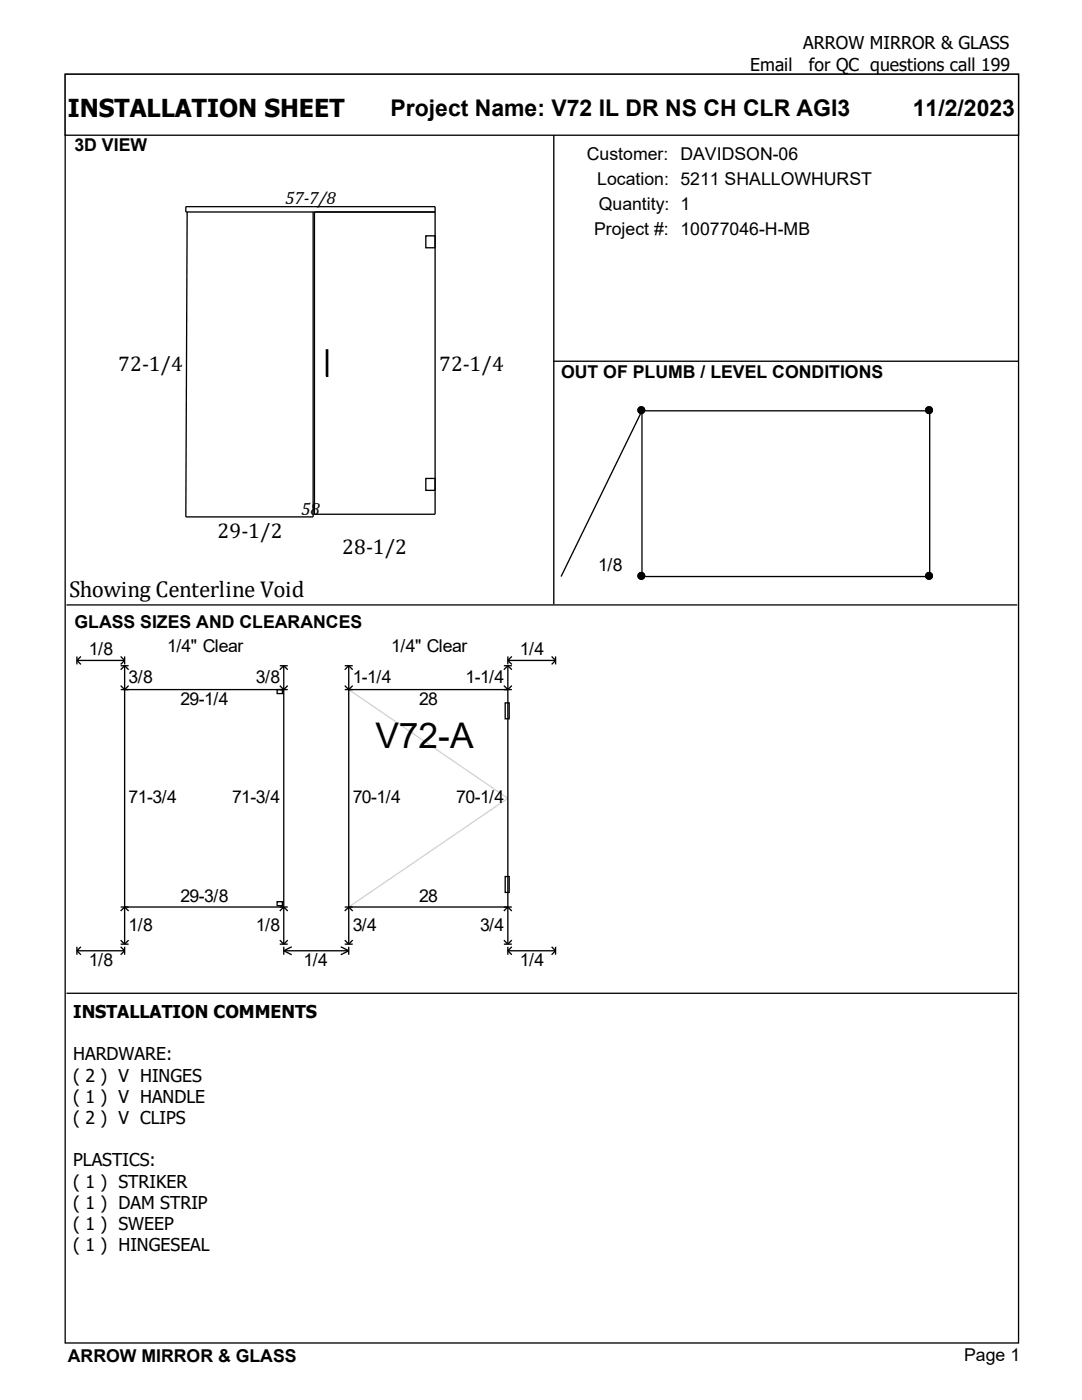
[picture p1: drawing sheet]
<svg xmlns="http://www.w3.org/2000/svg" width="216mm" height="279mm" viewBox="0 0 216 279" stroke-linecap="round" stroke-linejoin="round" font-family="sans-serif">
<g fill="#fff" stroke="#000" stroke-width=".26">
<path d="M13 14.8h190.2v253.2h-190.2z"/>
<path d="M13 14.8h190.2v12.2h-190.2z"/>
</g>
<path d="M13.5 30.7h96.7v89.4h-96.7z" fill="#fff"/>
<path d="M110.5 27v93.6M37.3 42.3l-.2 60.9h25.4v-60.9M62.7 42.3v60.3h24.1v-61.4h-49.7v1.1h49.7M85 47.1h1.8v2.3h-1.8zM65.1 69.8h.3v5.3h-.3zM110.4 72.1h92.8M85 95.5h1.8v2.4h-1.8z" fill="none" stroke="#000" stroke-width=".26"/>
<path d="M110.9 77h91.9v43.1h-91.9z" fill="#fff"/>
<g fill="#000" stroke="#000" stroke-width=".26">
<circle cx="128" cy="81.9" r=".66"/>
<circle cx="128" cy="114.9" r=".66"/>
</g>
<path d="M112 115.1l16.1-33.1v33.1" fill="none" stroke="#000" stroke-width=".26"/>
<path d="M119.4 110.8h4.7v4.3h-4.7z" fill-rule="evenodd" fill="#fff"/>
<g fill="#000" stroke="#000" stroke-width=".26">
<circle cx="128" cy="81.9" r=".66"/>
<circle cx="185.4" cy="81.9" r=".66"/>
<circle cx="128" cy="114.9" r=".66"/>
<circle cx="185.4" cy="114.9" r=".66"/>
</g>
<path d="M128.1 82h57.4v33.1h-57.4M13.3 120.7h189.7" fill="none" stroke="#000" stroke-width=".26"/>
<path d="M14.3 126.8h187.4v68.8h-187.4z" fill="#fff"/>
<g fill="none" stroke="#000" stroke-width=".26">
<path d="M15.3 131v1.6M15.3 131.8l.8 .8M15.3 131.8h9.6M16.1 131l-.8 .8M24.1 131l.8 .8M24.1 137.6h33.3M24.1 132.9h1.6M24.1 136.8l.8 .8 .8-.8M24.9 131v1.6M24.9 132.9v55.5M24.9 131.8l-.8 .8M24.9 132.9l-.8 .8"/>
<path d="M24.9 132.9l.8 .8M55.3 137.6h1.1v.8h-1.1zM55.8 132.9h1.6M55.8 136.8l.8 .8 .8-.8M56.6 132.9v55.5M56.6 132.9l.8 .8M56.6 132.9l-.8 .8M68.8 132.9h1.6M68.8 137.6h33.3M68.8 136.8l.8 .8 .8-.8M69.6 132.9v55.5M69.6 132.9l.8 .8"/>
<path d="M69.6 132.9l-.8 .8M100.5 132.9h1.6M100.5 136.8l.8 .8 .8-.8M101.3 131.8l.8 .8M101.3 132.9l.8 .8M101.3 131.8h9.6M101.3 131v1.6M101.3 132.9v55.5M101.3 132.9l-.8 .8M102.1 131l-.8 .8M110.1 131l.8 .8M110.9 131v1.6"/>
<path d="M110.9 131.8l-.8 .8M100.8 140.3h.8v3.1h-.8zM55.3 180h1.1v.7h-1.1zM100.8 174.9h.8v3.2h-.8zM13.3 198.2h189.7M15.3 189v1.5M15.3 189.7l.8 .8M15.3 189.7h9.6M16.1 189l-.8 .7M24.1 189l.8 .7M24.1 181h33.3M24.1 188.4h1.6"/>
<path d="M24.1 187.6l.8 .8M24.1 181.8l.8-.8 .8 .8M24.9 189v1.5M24.9 189.7l-.8 .8M25.7 187.6l-.8 .8M55.8 188.4h1.6M55.8 187.6l.8 .8M55.8 181.8l.8-.8 .8 .8M56.6 189.7h13M56.6 189v1.5M56.6 189.7l1.6 .8M57.4 187.6l-.8 .8"/>
<path d="M58.2 189l-1.6 .7M68 189l1.6 .7M68.8 181h33.3M68.8 188.4h1.6M68.8 187.6l.8 .8M68.8 181.8l.8-.8 .8 .8M69.6 189v1.5M69.6 189.7l-1.6 .8M70.4 187.6l-.8 .8M100.5 188.4h1.6M100.5 187.6l.8 .8M100.5 181.8l.8-.8 .8 .8"/>
<path d="M101.3 189.7l.8 .8M101.3 189.7h9.6M101.3 189v1.5M102.1 187.6l-.8 .8M102.1 189l-.8 .7M110.1 189l.8 .7M110.9 189v1.5M110.9 189.7l-.8 .8"/>
</g>
<path d="M69.6 137.6l31.7 21.7-31.7 21.7" fill="none" stroke="#d3d3d3" stroke-width=".26"/>
<text font-size="7.1" x="74.9" y="149.3">V72-A</text>
<text font-size="4.9" x="13.5" y="23.3">INSTALLATION SHEET</text>
<g font-size="4.6">
<text x="77.9" y="23.1">Project Name: V72 IL DR NS CH CLR AGI3</text>
<text x="182.1" y="23.1">11/2/2023</text>
<text x="13.8" y="119.2">Showing Centerline Void</text>
</g>
<g font-size="4.2">
<text x="23.6" y="74.1">72-1/4</text>
<text x="87.6" y="74.1">72-1/4</text>
<text x="43.4" y="107.4">29-1/2</text>
<text x="68.3" y="110.6">28-1/2</text>
</g>
<g font-size="3.5">
<text x="160.3" y="9.9">ARROW MIRROR &amp; GLASS</text>
<text x="149.7" y="14.1">Email</text>
<text x="161.4" y="14.1">for QC questions call 199</text>
<text x="14.9" y="30.2">3D VIEW</text>
<text x="117.1" y="31.9">Customer: DAVIDSON-06</text>
<text x="56.9" y="40.6">57-7/8</text>
<text x="119.2" y="36.9">Location: 5211 SHALLOWHURST</text>
<text x="119.5" y="41.9">Quantity: 1</text>
<text x="118.5" y="46.9">Project #: 10077046-H-MB</text>
<text x="112" y="75.3">OUT OF PLUMB / LEVEL CONDITIONS</text>
<text x="60.1" y="102.8">58</text>
<text x="119.4" y="114">1/8</text>
<text x="14.9" y="125.3">GLASS SIZES AND CLEARANCES</text>
<text x="17.7" y="130.7">1/8</text>
<text x="33.3" y="130.2">1/4&quot; Clear</text>
<text x="78.1" y="130.2">1/4&quot; Clear</text>
<text x="103.7" y="130.7">1/4</text>
<text x="25.7" y="136.3">3/8</text>
<text x="51.1" y="136.3">3/8</text>
<text x="70.4" y="136.3">1-1/4</text>
<text x="92.9" y="136.3">1-1/4</text>
<text x="36" y="140.8">29-1/4</text>
<text x="83.6" y="140.8">28</text>
<text x="25.7" y="160.3">71-3/4</text>
<text x="46.3" y="160.3">71-3/4</text>
<text x="70.4" y="160.3">70-1/4</text>
<text x="91" y="160.3">70-1/4</text>
<text x="36" y="179.9">29-3/8</text>
<text x="83.6" y="179.9">28</text>
<text x="25.7" y="185.7">1/8</text>
<text x="51.1" y="185.7">1/8</text>
<text x="70.4" y="185.7">3/4</text>
<text x="95.8" y="185.7">3/4</text>
<text x="17.7" y="192.9">1/8</text>
<text x="60.6" y="192.9">1/4</text>
<text x="103.7" y="192.9">1/4</text>
<text x="14.6" y="203.1">INSTALLATION COMMENTS</text>
<text x="14.6" y="211.6">HARDWARE:</text>
<text x="14.6" y="215.8">( 2 ) V HINGES</text>
<text x="14.6" y="220.1">( 1 ) V HANDLE</text>
<text x="14.6" y="224.3">( 2 ) V CLIPS</text>
<text x="14.6" y="232.8">PLASTICS:</text>
<text x="14.6" y="237">( 1 ) STRIKER</text>
<text x="14.6" y="241.2">( 1 ) DAM STRIP</text>
<text x="14.6" y="245.5">( 1 ) SWEEP</text>
<text x="14.6" y="249.7">( 1 ) HINGESEAL</text>
<text x="13.5" y="271.8">ARROW MIRROR &amp; GLASS</text>
<text x="192.4" y="271.7">Page 1</text>
</g>
</svg>
